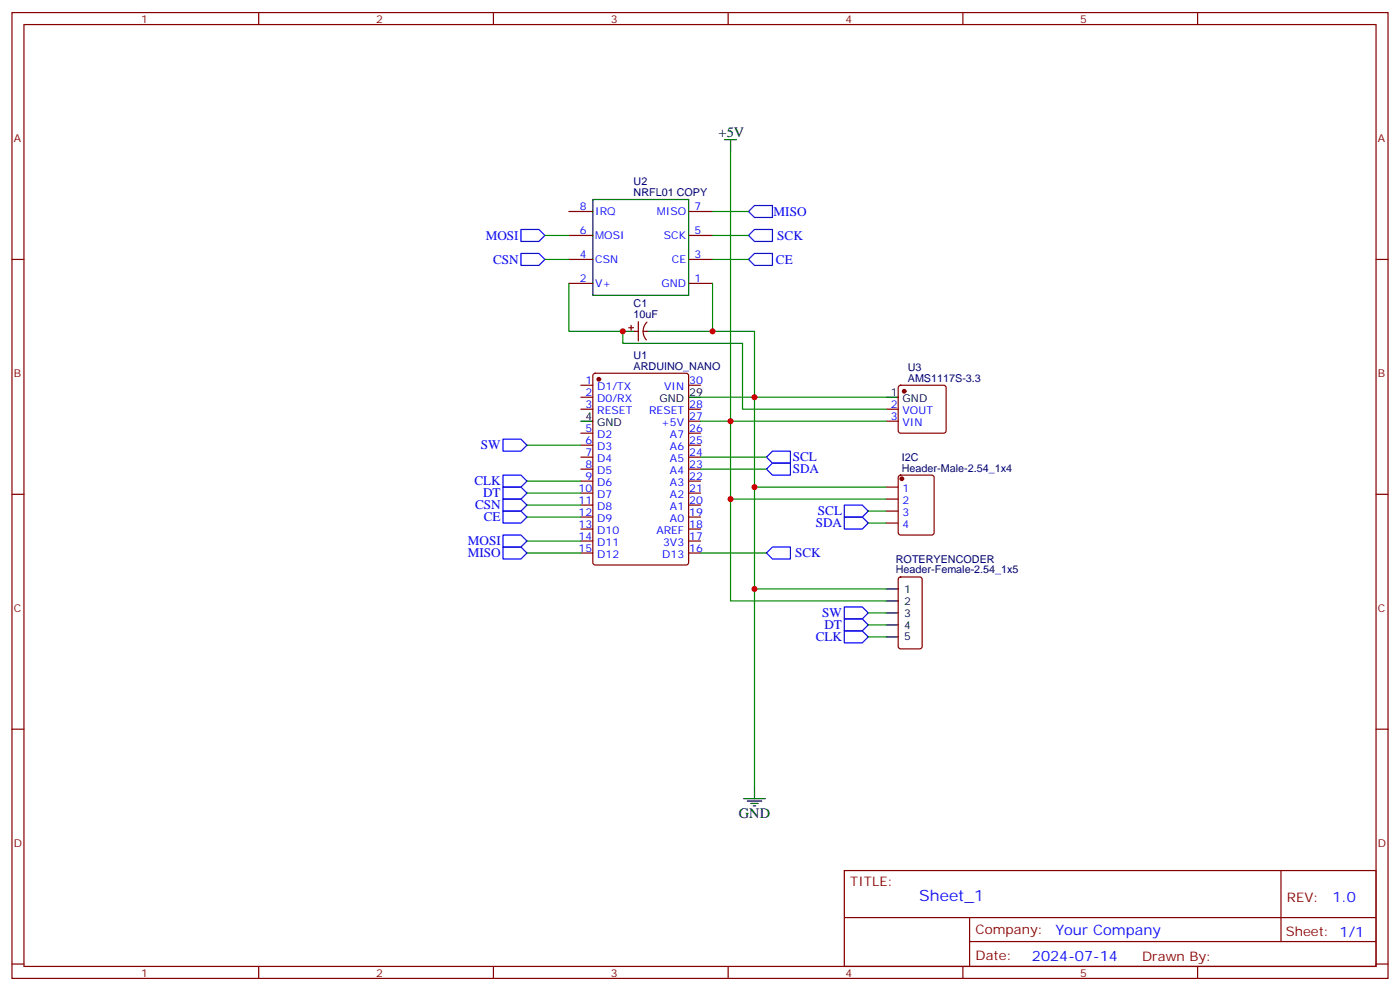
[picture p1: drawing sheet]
<svg xmlns="http://www.w3.org/2000/svg" width="412mm" height="292mm" viewBox="0 0 412 292" stroke-linecap="round" stroke-linejoin="round" font-family="sans-serif">
<g fill="none" stroke="#870000" stroke-width=".35">
<path d="M3.5 3.7h405.4v284.3h-405.4zM7.1 7.2h398.2v277.3h-398.2zM76.2 3.7v3.5M145.3 3.7v3.5M214.5 3.7v3.5M283.6 3.7v3.5M352.8 3.7v3.5M3.5 76.4h3.6M167.6 76.4h7M167.6 62.3h7M167.6 69.3h7M202.8 76.4h7.1"/>
<path d="M202.8 62.3h7.1M202.8 69.3h7.1M405.3 76.4h3.6M167.6 83.4h7M185.2 96.5h1.4M185.9 95.8v1.4M187 97.5h1M188 94.7v5.7M189.4 97.5h1.1M190.6 94.8a3.8 3.8 0 0 0-.2 5.3M202.8 83.4h7.1M171.1 113.4h3.5"/>
<path d="M171.1 116.9h3.5M174.9 110.1l.4-.2h26.8l.7 .4v55.3l-.4 .7h-27.1l-.6-.4-.1-55.3zM202.8 113.4h3.6M264.8 113.6l.5-.2h12.7l.5 .2 .2 .5v12.7l-.2 .5-.5 .2h-12.7l-.5-.2-.2-.5v-12.7zM171.1 120.5h3.5M171.1 127.5h3.5M171.1 131.1h3.5M171.1 134.6h3.5M171.1 138.1h3.5M202.8 120.5h3.6M202.8 127.5h3.6M202.8 131.1h3.6"/>
<path d="M202.8 134.6h3.6M202.8 138.1h3.6M202.8 124h3.6M261.1 120.5h3.5M261.1 124h3.5M3.5 145.5h3.6M171.1 141.6h3.5M171.1 145.2h3.5M171.1 148.7h3.5M171.1 152.2h3.5M171.1 155.8h3.5M171.1 159.3h3.5"/>
<path d="M202.8 141.6h3.6M202.8 145.2h3.6M202.8 148.7h3.6M202.8 152.2h3.6M202.8 155.8h3.6M202.8 159.3h3.6M261.1 143.4h3.5M261.1 146.9h3.5M261.1 150.5h3.5M261.1 154h3.5M264.8 140.1l.5-.2h9.2l.6 .4 .1 16.5-.5 .7h-9.4l-.7-.4v-16.5zM405.3 145.5h3.6"/>
<path d="M171.1 162.8h3.5M202.8 162.8h3.6M264.8 170.1l.5-.2h5.6l.7 .4v20l-.4 .7h-5.9l-.7-.4v-20zM3.5 214.7h3.6M405.3 214.7h3.6M248.7 256.3h156.6v28.2h-156.6zM377.3 256.3v20.9M248.7 270.1h156.5M285.6 277.2h119.6M285.6 270.1v14.2M3.5 283.8h3.6M76.2 284.5v3.5"/>
<path d="M145.3 284.5v3.5M214.5 284.5v3.5M283.6 284.5v3.5M352.8 284.5v3.5M405.3 283.8h3.6"/>
</g>
<g fill="#870000" stroke="#870000" stroke-width=".35">
<circle cx="176.4" cy="111.7" r=".53"/>
<circle cx="266.3" cy="115.2" r=".53"/>
<circle cx="265.6" cy="140.9" r=".53"/>
</g>
<g fill="none" stroke="#000" stroke-width=".35">
<path d="M174.6 58.7h28.2v28.3h-28.2zM213.4 41.1h3.6M215.2 41.1v3.5M183.4 97.5h3.6M190.5 97.5h3.5M202.8 116.9h3.6M261.1 116.9h3.5M171.1 124h3.5M261.1 173.4h3.5M261.1 176.9h3.5M261.1 180.4h3.5M261.1 184h3.5"/>
<path d="M261.1 187.5h3.5M219.1 235.1h6.3M220.1 235.8h4.3M221.2 236.5h2.1M221.9 237.2h.7M222.2 231.6v3.5"/>
</g>
<g fill="none" stroke="#008700" stroke-width=".35">
<path d="M215.2 44.6v102.3h45.9M160.5 76.4h7.1M160.5 69.3h7.1M209.9 76.4h10.6M209.9 69.3h10.6M209.9 62.3h10.6M167.6 83.4v14.1h15.8v3.6h35.3v19.4h42.4M209.9 83.4v14.1h-15.9M209.9 97.5h12.3v19.4h38.9M206.4 116.9h15.8v114.7M155.2 131.1h15.9M206.4 124h54.7"/>
<path d="M206.4 138.1h19.4M206.4 134.6h19.4M155.2 141.6h15.9M155.2 145.2h15.9M155.2 148.7h15.9M155.2 152.2h15.9M155.2 159.3h15.9M215.2 146.9v30h45.9M222.2 143.4h38.9M255.8 150.5h5.3M255.8 154h5.3M155.2 162.8h15.9"/>
<path d="M206.4 162.8h19.4M222.2 173.4h38.9M255.8 180.4h5.3M255.8 184h5.3M255.8 187.5h5.3"/>
</g>
<g fill="none" stroke="#00f" stroke-width=".35">
<path d="M153.5 67.6h5.2l1.8 1.7-1.8 1.8h-5.2zM153.5 74.6h5.2l1.8 1.8-1.8 1.7h-5.2zM222.2 67.6h5.3v3.5h-5.3l-1.7-1.8zM222.2 74.6h5.3v3.5h-5.3l-1.7-1.7zM222.2 60.5h5.3v3.5h-5.3l-1.7-1.7zM148.2 129.3h5.3l1.7 1.8-1.7 1.7h-5.3zM148.2 139.9h5.3l1.7 1.7-1.7 1.8h-5.3zM227.5 136.3h5.3v3.6h-5.3l-1.7-1.8zM227.5 132.8h5.3v3.5h-5.3l-1.7-1.7zM148.2 143.4h5.3l1.7 1.8-1.7 1.7h-5.3zM148.2 146.9h5.3l1.7 1.8-1.7 1.8h-5.3zM148.2 150.5h5.3l1.7 1.7-1.7 1.8h-5.3z"/>
<path d="M148.2 157.5h5.3l1.7 1.8-1.7 1.7h-5.3zM248.7 148.7h5.3l1.8 1.8-1.8 1.7h-5.3zM248.7 152.2h5.3l1.8 1.8-1.8 1.8h-5.3zM148.2 161h5.3l1.7 1.8-1.7 1.8h-5.3zM227.5 161h5.3v3.6h-5.3l-1.7-1.8zM248.7 178.7h5.3l1.8 1.7-1.8 1.8h-5.3zM248.7 182.2h5.3l1.8 1.8-1.8 1.7h-5.3zM248.7 185.7h5.3l1.8 1.8-1.8 1.8h-5.3z"/>
</g>
<g fill="#c00">
<circle cx="209.9" cy="97.5" r=".88"/>
<circle cx="183.4" cy="97.5" r=".88"/>
<circle cx="222.3" cy="116.9" r=".88"/>
<circle cx="215.2" cy="124" r=".88"/>
<circle cx="222.3" cy="143.4" r=".88"/>
<circle cx="215.2" cy="146.9" r=".88"/>
<circle cx="222.3" cy="173.4" r=".88"/>
</g>
<text font-size="4.6" fill="#00f" x="270.8" y="265.3">Sheet_1</text>
<g font-size="4.2">
<text x="211.7" y="40.4">+5V</text>
<text x="217.7" y="240.8">GND</text>
</g>
<g font-size="4.2" fill="#00f">
<text x="392.5" y="265.6">1.0</text>
<text x="310.9" y="275.1">Your Company</text>
<text x="304" y="282.9">2024-07-14</text>
</g>
<g font-size="3.9" fill="#00f">
<text x="227.9" y="63.5">MISO</text>
<text x="143.1" y="70.6">MOSI</text>
<text x="229" y="70.6">SCK</text>
<text x="145.3" y="77.6">CSN</text>
<text x="228.6" y="77.6">CE</text>
<text x="141.7" y="132.3">SW</text>
<text x="233.5" y="135.8">SCL</text>
<text x="139.7" y="142.9">CLK</text>
<text x="233.5" y="139.4">SDA</text>
<text x="140" y="150">CSN</text>
<text x="142.3" y="146.4">DT</text>
<text x="142.5" y="153.5">CE</text>
<text x="240.3" y="155.2">SDA</text>
<text x="240.9" y="151.7">SCL</text>
<text x="137.8" y="160.5">MOSI</text>
<text x="137.8" y="164.1">MISO</text>
<text x="234.2" y="164.1">SCK</text>
<text x="242.2" y="181.7">SW</text>
<text x="242.8" y="185.2">DT</text>
<text x="240.3" y="188.8">CLK</text>
</g>
<g font-size="3.9" fill="#800">
<text x="250.5" y="260.9">TITLE:</text>
<text x="379.1" y="265.6">REV:</text>
<text x="287.4" y="275.1">Company:</text>
<text x="378.7" y="275.7">Sheet: 1/1</text>
<text x="287.4" y="282.8">Date:</text>
<text x="336.4" y="282.8">Drawn By:</text>
</g>
<g font-size="3.2" fill="#800">
<text x="41.6" y="6.7">1</text>
<text x="110.8" y="6.7">2</text>
<text x="179.9" y="6.7">3</text>
<text x="249.1" y="6.7">4</text>
<text x="318.2" y="6.7">5</text>
<text x="4.1" y="41.8">A</text>
<text x="405.9" y="41.8">A</text>
<text x="4.1" y="110.9">B</text>
<text x="405.9" y="110.9">B</text>
<text x="4.1" y="180.1">C</text>
<text x="405.9" y="180.1">C</text>
<text x="4.1" y="249.2">D</text>
<text x="405.9" y="249.2">D</text>
<text x="41.6" y="287.5">1</text>
<text x="110.8" y="287.5">2</text>
<text x="179.9" y="287.5">3</text>
<text x="249.1" y="287.5">4</text>
<text x="318.2" y="287.5">5</text>
</g>
<g font-size="3.2" fill="#000080">
<text x="186.6" y="57.7">NRFL01 COPY</text>
<text x="186.6" y="54.5">U2</text>
<text x="186.6" y="93.7">10uF</text>
<text x="186.6" y="90.5">C1</text>
<text x="186.6" y="105.7">U1</text>
<text x="186.6" y="108.8">ARDUINO_NANO</text>
<text x="267.4" y="112.4">AMS1117S-3.3</text>
<text x="267.4" y="109.2">U3</text>
<text x="265.7" y="135.7">I2C</text>
<text x="265.7" y="138.8">Header-Male-2.54_1x4</text>
<text x="263.9" y="165.6">ROTERYENCODER</text>
<text x="263.9" y="168.8">Header-Female-2.54_1x5</text>
</g>
<g font-size="3.2" fill="#00f">
<text x="170.8" y="61.9">8</text>
<text x="175.3" y="63.3">IRQ</text>
<text x="193.5" y="63.3">MISO</text>
<text x="204.6" y="61.9">7</text>
<text x="170.8" y="69">6</text>
<text x="175.3" y="70.4">MOSI</text>
<text x="195.6" y="70.4">SCK</text>
<text x="204.6" y="69">5</text>
<text x="170.8" y="76">4</text>
<text x="175.3" y="77.4">CSN</text>
<text x="197.9" y="77.4">CE</text>
<text x="204.6" y="76">3</text>
<text x="170.8" y="83.1">2</text>
<text x="204.6" y="83.1">1</text>
<text x="175.3" y="84.5">V+</text>
<text x="194.9" y="84.5">GND</text>
<text x="172.4" y="113.1">1</text>
<text x="203" y="113.1">30</text>
<text x="172.4" y="116.6">2</text>
<text x="175.9" y="114.8">D1/TX</text>
<text x="175.9" y="118.4">D0/RX</text>
<text x="195.7" y="114.8">VIN</text>
<text x="172.4" y="120.1">3</text>
<text x="175.9" y="121.9">RESET</text>
<text x="191.2" y="121.9">RESET</text>
<text x="194.8" y="125.4">+5V</text>
<text x="203" y="123.6">27</text>
<text x="203" y="120.1">28</text>
<text x="262.4" y="123.6">3</text>
<text x="262.4" y="120.1">2</text>
<text x="265.9" y="125.4">VIN</text>
<text x="265.9" y="121.9">VOUT</text>
<text x="172.4" y="127.2">5</text>
<text x="172.4" y="130.7">6</text>
<text x="175.9" y="128.9">D2</text>
<text x="197.4" y="128.9">A7</text>
<text x="203" y="130.7">25</text>
<text x="203" y="127.2">26</text>
<text x="172.4" y="134.2">7</text>
<text x="172.4" y="137.8">8</text>
<text x="175.9" y="132.5">D3</text>
<text x="175.9" y="136">D4</text>
<text x="197.4" y="136">A5</text>
<text x="197.4" y="132.5">A6</text>
<text x="203" y="137.8">23</text>
<text x="203" y="134.2">24</text>
<text x="172.4" y="141.3">9</text>
<text x="175.9" y="139.5">D5</text>
<text x="175.9" y="143.1">D6</text>
<text x="197.4" y="143.1">A3</text>
<text x="197.4" y="139.5">A4</text>
<text x="203" y="141.3">22</text>
<text x="170.4" y="144.8">10</text>
<text x="170.4" y="148.3">11</text>
<text x="175.9" y="146.6">D7</text>
<text x="197.4" y="146.6">A2</text>
<text x="203" y="148.3">20</text>
<text x="203" y="144.8">21</text>
<text x="265.9" y="144.8">1</text>
<text x="265.9" y="148.3">2</text>
<text x="170.4" y="151.9">12</text>
<text x="170.4" y="155.4">13</text>
<text x="175.9" y="150.1">D8</text>
<text x="175.9" y="153.6">D9</text>
<text x="197.4" y="153.6">A0</text>
<text x="197.4" y="150.1">A1</text>
<text x="203" y="155.4">18</text>
<text x="203" y="151.9">19</text>
<text x="265.9" y="151.9">3</text>
<text x="265.9" y="155.4">4</text>
<text x="170.4" y="158.9">14</text>
<text x="175.9" y="157.2">D10</text>
<text x="175.9" y="160.7">D11</text>
<text x="193.3" y="157.2">AREF</text>
<text x="195.3" y="160.7">3V3</text>
<text x="203" y="158.9">17</text>
<text x="170.4" y="162.5">15</text>
<text x="175.9" y="164.2">D12</text>
<text x="195.1" y="164.2">D13</text>
<text x="203" y="162.5">16</text>
</g>
<g font-size="3.2">
<text x="194.3" y="118.4">GND</text>
<text x="203" y="116.6">29</text>
<text x="262.4" y="116.6">1</text>
<text x="265.9" y="118.4">GND</text>
<text x="172.4" y="123.6">4</text>
<text x="175.9" y="125.4">GND</text>
<text x="266.3" y="174.4">1</text>
<text x="266.3" y="178">2</text>
<text x="266.3" y="181.5">3</text>
<text x="266.3" y="185">4</text>
<text x="266.3" y="188.6">5</text>
</g>
</svg>
